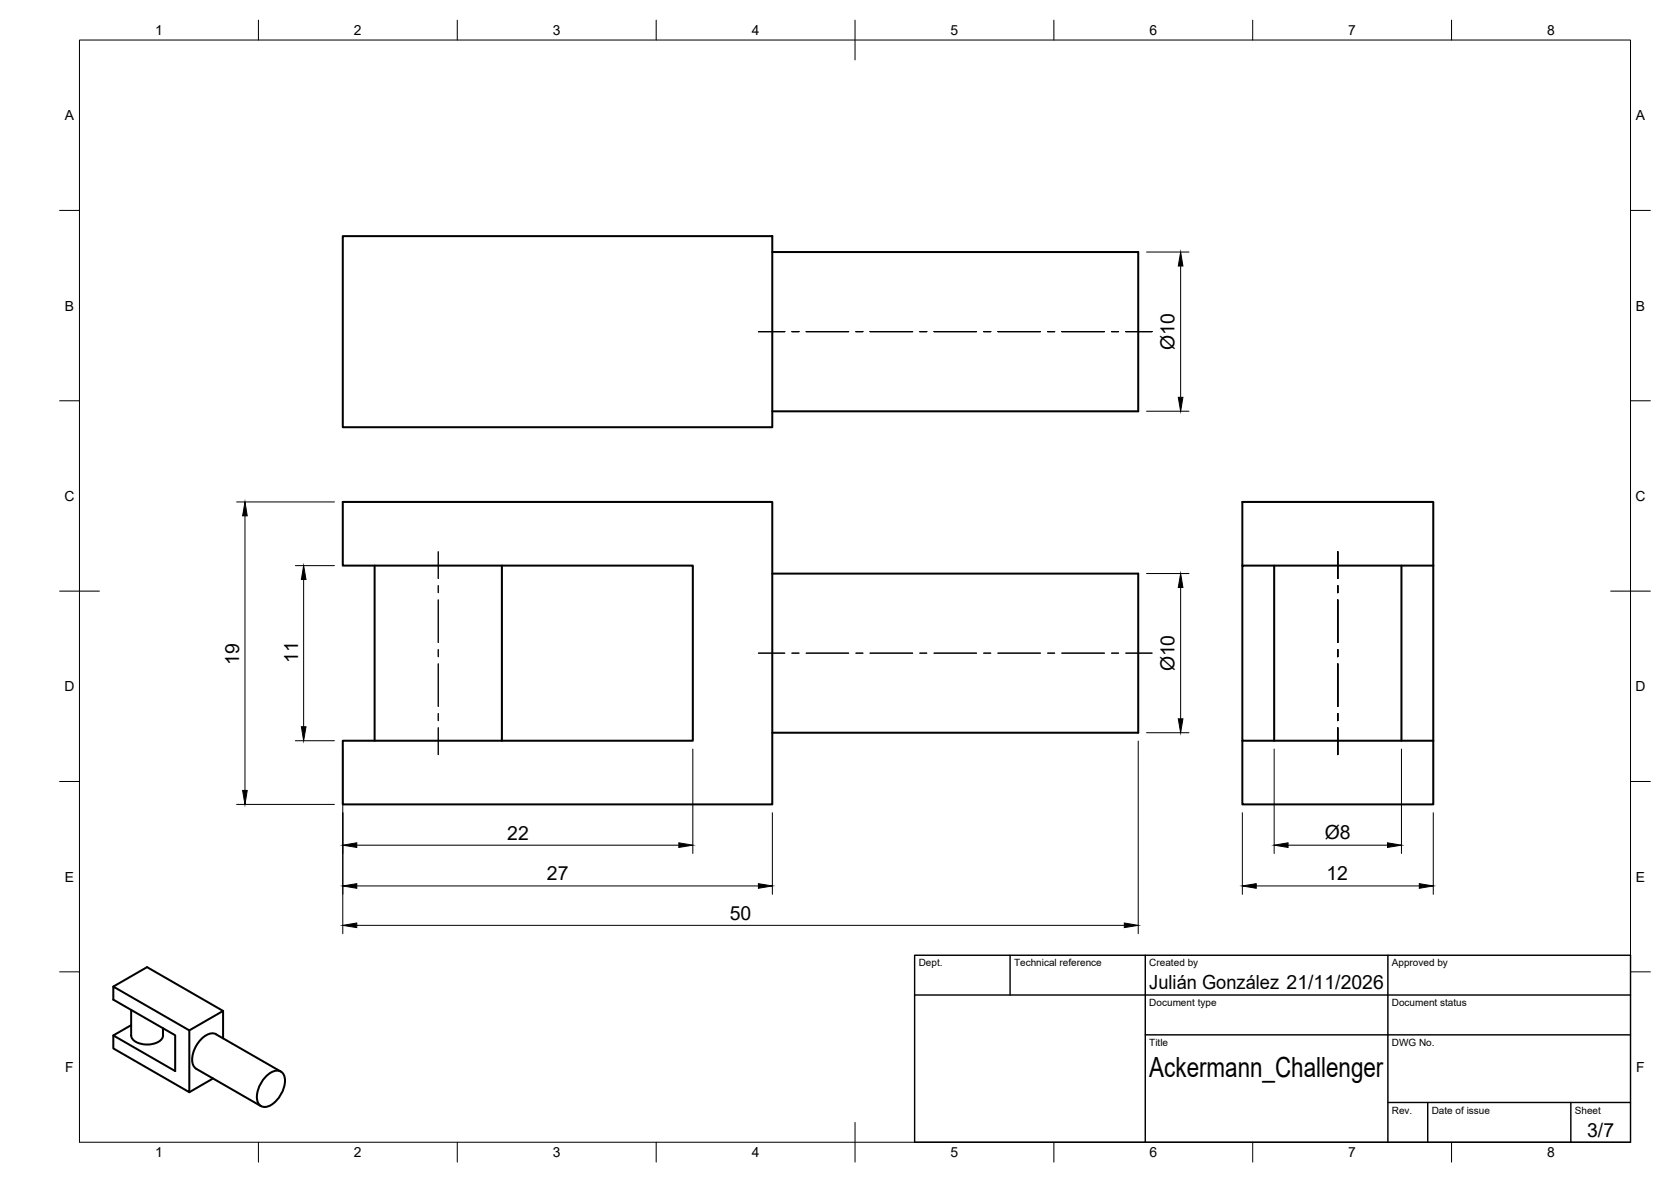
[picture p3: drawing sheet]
<svg xmlns="http://www.w3.org/2000/svg" width="420mm" height="297mm" viewBox="0 0 420 297" stroke-linecap="round" stroke-linejoin="round" font-family="sans-serif">
<!-- layer: Visible -->
<g fill="none" stroke="#000" stroke-width=".51">
<path d="M86.2 59.3h108v48.1h-108zM194.2 63.3h92v40.1h-92M86.2 126.1h108v76h-108v-16h88v-44h-88zM94.2 142.1v44M126.2 142.1v44M194.2 144.2h92v39.9h-92M312.4 142.1v-16h48v16M320.4 142.1v44M352.4 142.1v44M360.4 142.1h-48v44h48M360.4 142.1v44M312.4 186.1v16h48v-16"/>
<path d="M28.5 247.9l8.5-4.9 19.1 11v6.9M33 257.6l-4.5 2.6 15.5 9v-9l-15.5-9v-3.3l19.1 11v15.6l-19.1-11v-3.3M33 253.8v6.4a2.71 2.71 0 0 0 2.4 2.1 5.4 5.4 0 0 0 5.3-1.2l.3-.9v-1.8M54.3 259.9l16.3 9.4M54.3 259.9a3.4 3.4 0 0 0-3.8 1.3 6.7 6.7 0 0 0-1.9 6.5l.7 .9 16.3 9.4M56.1 254l-8.5 4.9M53.6 271l-6 3.5M66.9 270.5a3.3 3.3 0 0 1 3.7-1.2 3.3 3.3 0 0 1 .8 3.8 6.9 6.9 0 0 1-4.7 5.1 2.1 2.1 0 0 1-2.1-2.5l.5-2.4 .7-1.5z"/>
</g>
<!-- layer: BORDER -->
<g fill="none" stroke="#000" stroke-width=".25">
<path d="M20 10.1h390v276.9h-390zM65 5.1v5M115 5.1v5M165 5.1v5M215 5.1v10M265 5.1v5M315 5.1v5M365 5.1v5M15 52.9h5M410 52.9h5M15 100.7h5M410 100.7h5"/>
<path d="M15 148.6h10M405 148.6h10M15 196.4h5M410 196.4h5M15 244.2h5M410 244.2h5M65 287v5M115 287v5M165 287v5M215 282.1v9.9M265 287v5M315 287v5"/>
<path d="M365 287v5"/>
</g>
<!-- layer: TITLEBLOCK -->
<path d="M230 240.1h180v46.9h-180zM230 250h180M254 240.1v9.9M288 240.1v46.9M349 240.1v46.9M288 260.1h122M349 277.1h61M359 277.1v9.9M395 277.1v9.9" fill="none" stroke="#000" stroke-width=".36"/>
<!-- layer: Smart Centers -->
<g fill="none" stroke="#000" stroke-width=".25">
<path d="M190.7 83.3h6.6M199.1 83.3h1.8M202.7 83.3h10.7M215.2 83.3h1.8M218.8 83.3h10.7M231.3 83.3h1.7M234.8 83.3h10.8M247.3 83.3h1.8M250.9 83.3h10.7M263.4 83.3h1.8M267 83.3h10.7M279.5 83.3h1.8"/>
<path d="M283.1 83.3h6.6M110.2 138.6v6.8M336.4 138.6v6.8M110.2 147.2v1.8M110.2 150.8v10.7M336.4 147.2v1.8M336.4 150.8v10.7M110.2 163.2v1.8M110.2 166.8v10.7M110.2 179.3v1.8M190.7 164.1h6.6M199.1 164.1h1.8"/>
<path d="M202.7 164.1h10.7M215.2 164.1h1.8M218.8 164.1h10.7M231.3 164.1h1.7M234.8 164.1h10.8M247.3 164.1h1.8M250.9 164.1h10.7M263.4 164.1h1.8M267 164.1h10.7M279.5 164.1h1.8M283.1 164.1h6.6M336.4 163.2v1.8"/>
<path d="M336.4 166.8v10.7M336.4 179.3v1.8M110.2 182.9v6.7M336.4 182.9v6.7"/>
</g>
<!-- layer: FD_Dimensions -->
<g fill="none" stroke="#000" stroke-width=".25">
<path d="M288.3 63.3h10.7M296.9 66.9v33M288.3 103.3h10.7M59.5 126.1h24.6M61.6 129.6v69M74.3 142.1h9.8M76.3 145.6v37M288.3 144.1h10.7M296.9 147.6v33M74.3 186.1h9.8M86.2 188.2v46.4M174.2 188.2v26.3"/>
<path d="M286.2 186.2v48.4M288.3 184.1h10.7M320.4 188.2v26.3M352.4 188.2v26.3M59.5 202.1h24.6M89.7 212.4h81M194.2 204.2v20.6M312.4 204.2v20.6M323.9 212.4h25M360.4 204.2v20.6M89.7 222.6h101M89.7 232.5h193"/>
<path d="M315.9 222.6h41"/>
</g>
<g fill="#000" stroke="#000" stroke-width=".25">
<path d="M296.9 63.3l.5 3.6h-1.1zM296.3 99.9h1.1l-.5 3.4zM61.6 126.1l.6 3.5h-1.2zM76.3 142.1l.6 3.5h-1.1zM296.9 144.1l.5 3.5h-1.1zM61 198.6h1.2l-.6 3.5zM75.8 182.6h1.1l-.6 3.5zM296.3 180.6h1.1l-.5 3.5zM86.2 212.4l3.5-.6v1.2zM170.7 211.8l3.5 .6-3.5 .6zM320.4 212.4l3.5-.6v1.2zM348.9 211.8l3.5 .6-3.5 .6z"/>
<path d="M86.2 232.5l3.5-.5v1.1zM86.2 222.6l3.5-.5v1.1zM190.7 222.1l3.5 .5-3.5 .6zM282.7 232l3.5 .5-3.5 .6zM312.4 222.6l3.5-.5v1.1zM356.9 222.1l3.5 .5-3.5 .6z"/>
</g>
<text font-size="7" x="289" y="270.6">Ackermann_Challenger</text>
<g font-size="4.9">
<text x="295.3" y="88" transform="rotate(-90 295.3 88)">Ø10</text>
<text x="60.1" y="167" transform="rotate(-90 60.1 167)">19</text>
<text x="75" y="166.7" transform="rotate(-90 75 166.7)">11</text>
<text x="295.3" y="168.7" transform="rotate(-90 295.3 168.7)">Ø10</text>
<text x="127.5" y="211">22</text>
<text x="333.1" y="210.8">Ø8</text>
<text x="137.5" y="221.2">27</text>
<text x="333.5" y="221.2">12</text>
<text x="183.5" y="231.1">50</text>
<text x="289" y="248.5">Julián González 21/11/2026</text>
<text x="399.1" y="285.7">3/7</text>
</g>
<g font-size="3.5">
<text x="39" y="8.8">1</text>
<text x="89" y="8.8">2</text>
<text x="139" y="8.8">3</text>
<text x="189" y="8.8">4</text>
<text x="239" y="8.8">5</text>
<text x="289" y="8.8">6</text>
<text x="339" y="8.8">7</text>
<text x="389" y="8.8">8</text>
<text x="16.3" y="30.2">A</text>
<text x="411.3" y="30.2">A</text>
<text x="16.3" y="78">B</text>
<text x="411.3" y="78">B</text>
<text x="16.2" y="125.9">C</text>
<text x="411.2" y="125.9">C</text>
<text x="16.2" y="173.7">D</text>
<text x="411.2" y="173.7">D</text>
<text x="16.3" y="221.6">E</text>
<text x="411.3" y="221.6">E</text>
<text x="16.4" y="269.4">F</text>
<text x="411.4" y="269.4">F</text>
<text x="39" y="290.8">1</text>
<text x="89" y="290.8">2</text>
<text x="139" y="290.8">3</text>
<text x="189" y="290.8">4</text>
<text x="239" y="290.8">5</text>
<text x="289" y="290.8">6</text>
<text x="339" y="290.8">7</text>
<text x="389" y="290.8">8</text>
</g>
<g font-size="2.5">
<text x="231" y="242.9">Dept.</text>
<text x="255" y="242.9">Technical reference</text>
<text x="289" y="242.9">Created by</text>
<text x="350" y="242.9">Approved by</text>
<text x="289" y="252.8">Document type</text>
<text x="350" y="252.8">Document status</text>
<text x="289" y="262.9">Title</text>
<text x="350" y="262.9">DWG No.</text>
<text x="350" y="279.9">Rev.</text>
<text x="360" y="279.9">Date of issue</text>
<text x="396" y="279.9">Sheet</text>
</g>
</svg>
